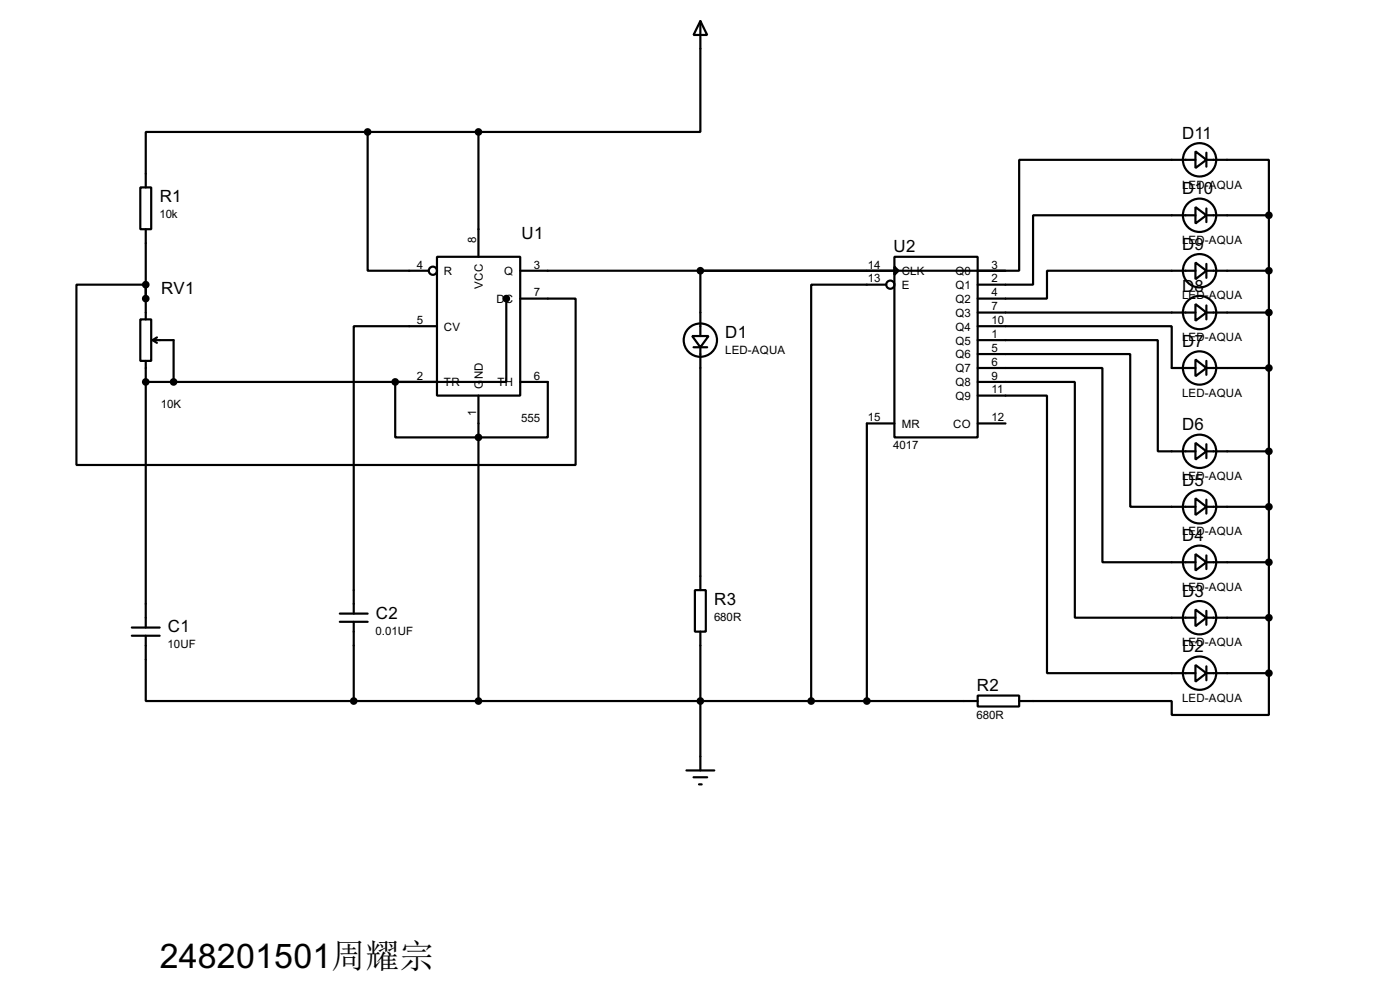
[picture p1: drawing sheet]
<svg xmlns="http://www.w3.org/2000/svg" width="256mm" height="180mm" viewBox="0 0 256 180" stroke-linecap="round" stroke-linejoin="round" font-family="sans-serif">
<g fill="none" stroke="#000" stroke-width=".4">
<path d="M128.3 3.9l1.3 2.5h-2.5zM128.3 3.9v20.3h-40.6M25.7 34.3h2v7.7h-2zM67.4 24.2h-40.7v10.1M67.4 24.2v25.4h11.1M67.4 24.2h20.3M87.7 24.2v22.8M219 37.9l2 1.5-2 1.5zM219 27.7l2 1.6-2 1.5zM219 39.4h-29.7v12.7h-10.2M219 29.3h-32.3v20.3h-58.4v11.9M221 29.3h11.5v10.1"/>
<path d="M221 39.4h11.5M221 28v2.5M221 38.2v2.5M232.5 39.4v83.8M25.7 58.5h2v7.6h-2zM26.7 52.1h-12.7v33h91.5v-30.4h-10.2M26.7 42v16.5M80.1 47h15.2v25.4h-15.2zM80.1 59.7h-15.3v52.6M92.8 54.7v15.2h-20.4v10.2h28v-10.2h-5.1M95.3 49.6h68.6M162.4 52.1h-13.8v76.2"/>
<path d="M163.9 47h15.2v33.1h-15.2zM163.9 48.8l.7 .8-.7 .7zM179.1 59.7h35.6v7.7h4.3M179.1 57.2h39.9M179.1 49.6h5.1M219 55.7l2 1.5-2 1.5zM219 48.1l2 1.5-2 1.5zM219 49.6h-27.2v5.1h-12.7M221 57.2h11.5M221 49.6h11.5M221 48.3v2.6M221 55.9v2.6"/>
<path d="M26.7 69.9h53.4M26.7 66.1v48.8M28 62.3h3.8v7.6M28 62.3l.8 .5M28.8 61.8l-.8 .5M87.7 72.4v55.9M126.8 61.5h3l-1.5 2.1zM127.1 63.6h2.5M128.3 63.6v44.4M163.9 77.5h-5.1v50.8M179.1 72.4h12.7v50.8h27.2M179.1 69.9h17.8v43.2h22.1"/>
<path d="M179.1 67.4h22.9v35.5h17M179.1 64.8h28v28h11.9M179.1 62.3h33v20.3h6.9M179.1 77.5h5.1M219 65.8l2 1.6-2 1.5zM221 67.4h11.5M221 66.1v2.5M219 91.2l2 1.6-2 1.5zM219 81.1l2 1.5-2 1.5zM221 82.6h11.5M221 92.8h11.5M221 81.3v2.6"/>
<path d="M221 91.5v2.5M24.2 116.4h5.1M24.2 114.9h5.1M26.7 116.4v11.9h38.1M62.3 113.8h5.1M62.3 112.3h5.1M64.8 113.8v14.5M127.3 108h2v7.6h-2zM128.3 115.6v25.4M219 111.6l2 1.5-2 1.5zM219 101.4l2 1.5-2 1.5zM221 102.9h11.5"/>
<path d="M221 113.1h11.5M221 101.7v2.5M221 111.8v2.6M64.8 128.3h114.3M179.1 127.3h7.6v2h-7.6zM219 121.7l2 1.5-2 1.6zM221 123.2h11.5M221 122v2.5M232.5 123.2v7.7h-17.8v-2.6h-28M125.8 141h5.1M127.1 142.3h2.5M128.1 143.6h.5"/>
<circle cx="219.7" cy="39.4" r="3.1"/>
<circle cx="219.7" cy="29.3" r="3.1"/>
<circle cx="79.3" cy="49.6" r=".75"/>
<circle cx="163.1" cy="52.1" r=".75"/>
<circle cx="219.7" cy="49.6" r="3.1"/>
<circle cx="219.7" cy="57.2" r="3.1"/>
<circle cx="128.3" cy="62.3" r="3.1"/>
<circle cx="219.7" cy="67.4" r="3.1"/>
<circle cx="219.7" cy="92.8" r="3.1"/>
<circle cx="219.7" cy="82.6" r="3.1"/>
<circle cx="219.7" cy="113.1" r="3.1"/>
<circle cx="219.7" cy="102.9" r="3.1"/>
<circle cx="219.7" cy="123.2" r="3.1"/>
</g>
<g fill="#000">
<circle cx="26.7" cy="54.7" r=".2"/>
<circle cx="26.7" cy="69.9" r=".2"/>
</g>
<g fill="#000" stroke="#000" stroke-width=".4">
<circle cx="67.3" cy="24.2" r=".5"/>
<circle cx="87.6" cy="24.2" r=".5"/>
<circle cx="232.4" cy="39.4" r=".5"/>
<circle cx="26.7" cy="52.1" r=".5"/>
<circle cx="26.7" cy="54.7" r=".5"/>
<circle cx="92.7" cy="54.7" r=".5"/>
<circle cx="128.3" cy="49.6" r=".5"/>
<circle cx="232.4" cy="49.6" r=".5"/>
<circle cx="232.4" cy="57.2" r=".5"/>
<circle cx="26.7" cy="69.9" r=".5"/>
<circle cx="31.8" cy="69.9" r=".5"/>
<circle cx="72.4" cy="69.9" r=".5"/>
<circle cx="232.4" cy="67.4" r=".5"/>
<circle cx="87.6" cy="80.1" r=".5"/>
<circle cx="232.4" cy="82.6" r=".5"/>
<circle cx="232.4" cy="92.8" r=".5"/>
<circle cx="232.4" cy="113.1" r=".5"/>
<circle cx="232.4" cy="102.9" r=".5"/>
<circle cx="64.8" cy="128.3" r=".5"/>
<circle cx="87.6" cy="128.3" r=".5"/>
<circle cx="128.3" cy="128.3" r=".5"/>
<circle cx="148.6" cy="128.3" r=".5"/>
<circle cx="158.8" cy="128.3" r=".5"/>
<circle cx="232.4" cy="123.2" r=".5"/>
</g>
<text font-size="7" x="29.3" y="177.2">248201501周耀宗</text>
<g font-size="3.5">
<text x="216.6" y="25.4">D11</text>
<text x="216.6" y="35.6">D10</text>
<text x="29.3" y="37">R1</text>
<text x="95.6" y="43.7">U1</text>
<text x="163.7" y="46.2">U2</text>
<text x="216.6" y="45.7">D9</text>
<text x="29.5" y="53.9">RV1</text>
<text x="216.6" y="53.3">D8</text>
<text x="132.9" y="61.9">D1</text>
<text x="216.6" y="63.5">D7</text>
<text x="216.6" y="78.8">D6</text>
<text x="216.6" y="88.9">D5</text>
<text x="216.6" y="99.1">D4</text>
<text x="68.9" y="113.2">C2</text>
<text x="130.9" y="110.7">R3</text>
<text x="216.6" y="109.2">D3</text>
<text x="30.8" y="115.8">C1</text>
<text x="216.6" y="119.4">D2</text>
<text x="179" y="126.5">R2</text>
</g>
<g font-size="2.4">
<text x="216.5" y="34.5">LED-AQUA</text>
<text x="29.2" y="40">10k</text>
<text x="87.3" y="44.5" transform="rotate(-90 87.3 44.5)">8</text>
<text x="216.5" y="44.6">LED-AQUA</text>
<text x="76.4" y="49.2">4</text>
<text x="81.3" y="50.4">R</text>
<text x="88.5" y="52.8" transform="rotate(-90 88.5 52.8)">VCC</text>
<text x="92.3" y="50.4">Q</text>
<text x="97.8" y="49.2">3</text>
<text x="159" y="49.2">14</text>
<text x="159" y="51.7">13</text>
<text x="165.2" y="50.4">CLK</text>
<text x="165.2" y="52.9">E</text>
<text x="175" y="50.4">Q0</text>
<text x="175" y="52.9">Q1</text>
<text x="181.7" y="49.2">3</text>
<text x="181.7" y="51.7">2</text>
<text x="76.4" y="59.3">5</text>
<text x="90.9" y="55.4">DC</text>
<text x="97.8" y="54.3">7</text>
<text x="175" y="55.4">Q2</text>
<text x="175" y="58">Q3</text>
<text x="181.7" y="54.3">4</text>
<text x="181.7" y="56.8">7</text>
<text x="181.7" y="59.3">10</text>
<text x="216.5" y="54.8">LED-AQUA</text>
<text x="81.3" y="60.5">CV</text>
<text x="132.8" y="64.8">LED-AQUA</text>
<text x="175" y="60.5">Q4</text>
<text x="175" y="63.1">Q5</text>
<text x="175" y="65.6">Q6</text>
<text x="181.7" y="61.9">1</text>
<text x="181.7" y="64.4">5</text>
<text x="216.5" y="62.4">LED-AQUA</text>
<text x="76.4" y="69.5">2</text>
<text x="81.3" y="70.7">TR</text>
<text x="88.5" y="71.1" transform="rotate(-90 88.5 71.1)">G</text>
<text x="88.5" y="69.4" transform="rotate(-90 88.5 69.4)">ND</text>
<text x="91.1" y="70.7">TH</text>
<text x="97.8" y="69.5">6</text>
<text x="175" y="68.1">Q7</text>
<text x="175" y="70.7">Q8</text>
<text x="181.7" y="67">6</text>
<text x="181.7" y="69.5">9</text>
<text x="181.7" y="72">11</text>
<text x="29.5" y="74.6">10K</text>
<text x="87.3" y="76.1" transform="rotate(-90 87.3 76.1)">1</text>
<text x="95.5" y="77.2">555</text>
<text x="159" y="77.1">15</text>
<text x="175" y="73.2">Q9</text>
<text x="181.7" y="77.1">12</text>
<text x="216.5" y="72.6">LED-AQUA</text>
<text x="163.7" y="82.2">4017</text>
<text x="165.2" y="78.3">MR</text>
<text x="174.6" y="78.3">CO</text>
<text x="216.5" y="87.8">LED-AQUA</text>
<text x="216.5" y="98">LED-AQUA</text>
<text x="130.8" y="113.6">680R</text>
<text x="216.5" y="108.2">LED-AQUA</text>
<text x="30.7" y="118.7">10UF</text>
<text x="68.8" y="116.2">0.01UF</text>
<text x="216.5" y="118.3">LED-AQUA</text>
<text x="178.9" y="131.5">680R</text>
<text x="216.5" y="128.5">LED-AQUA</text>
</g>
</svg>
